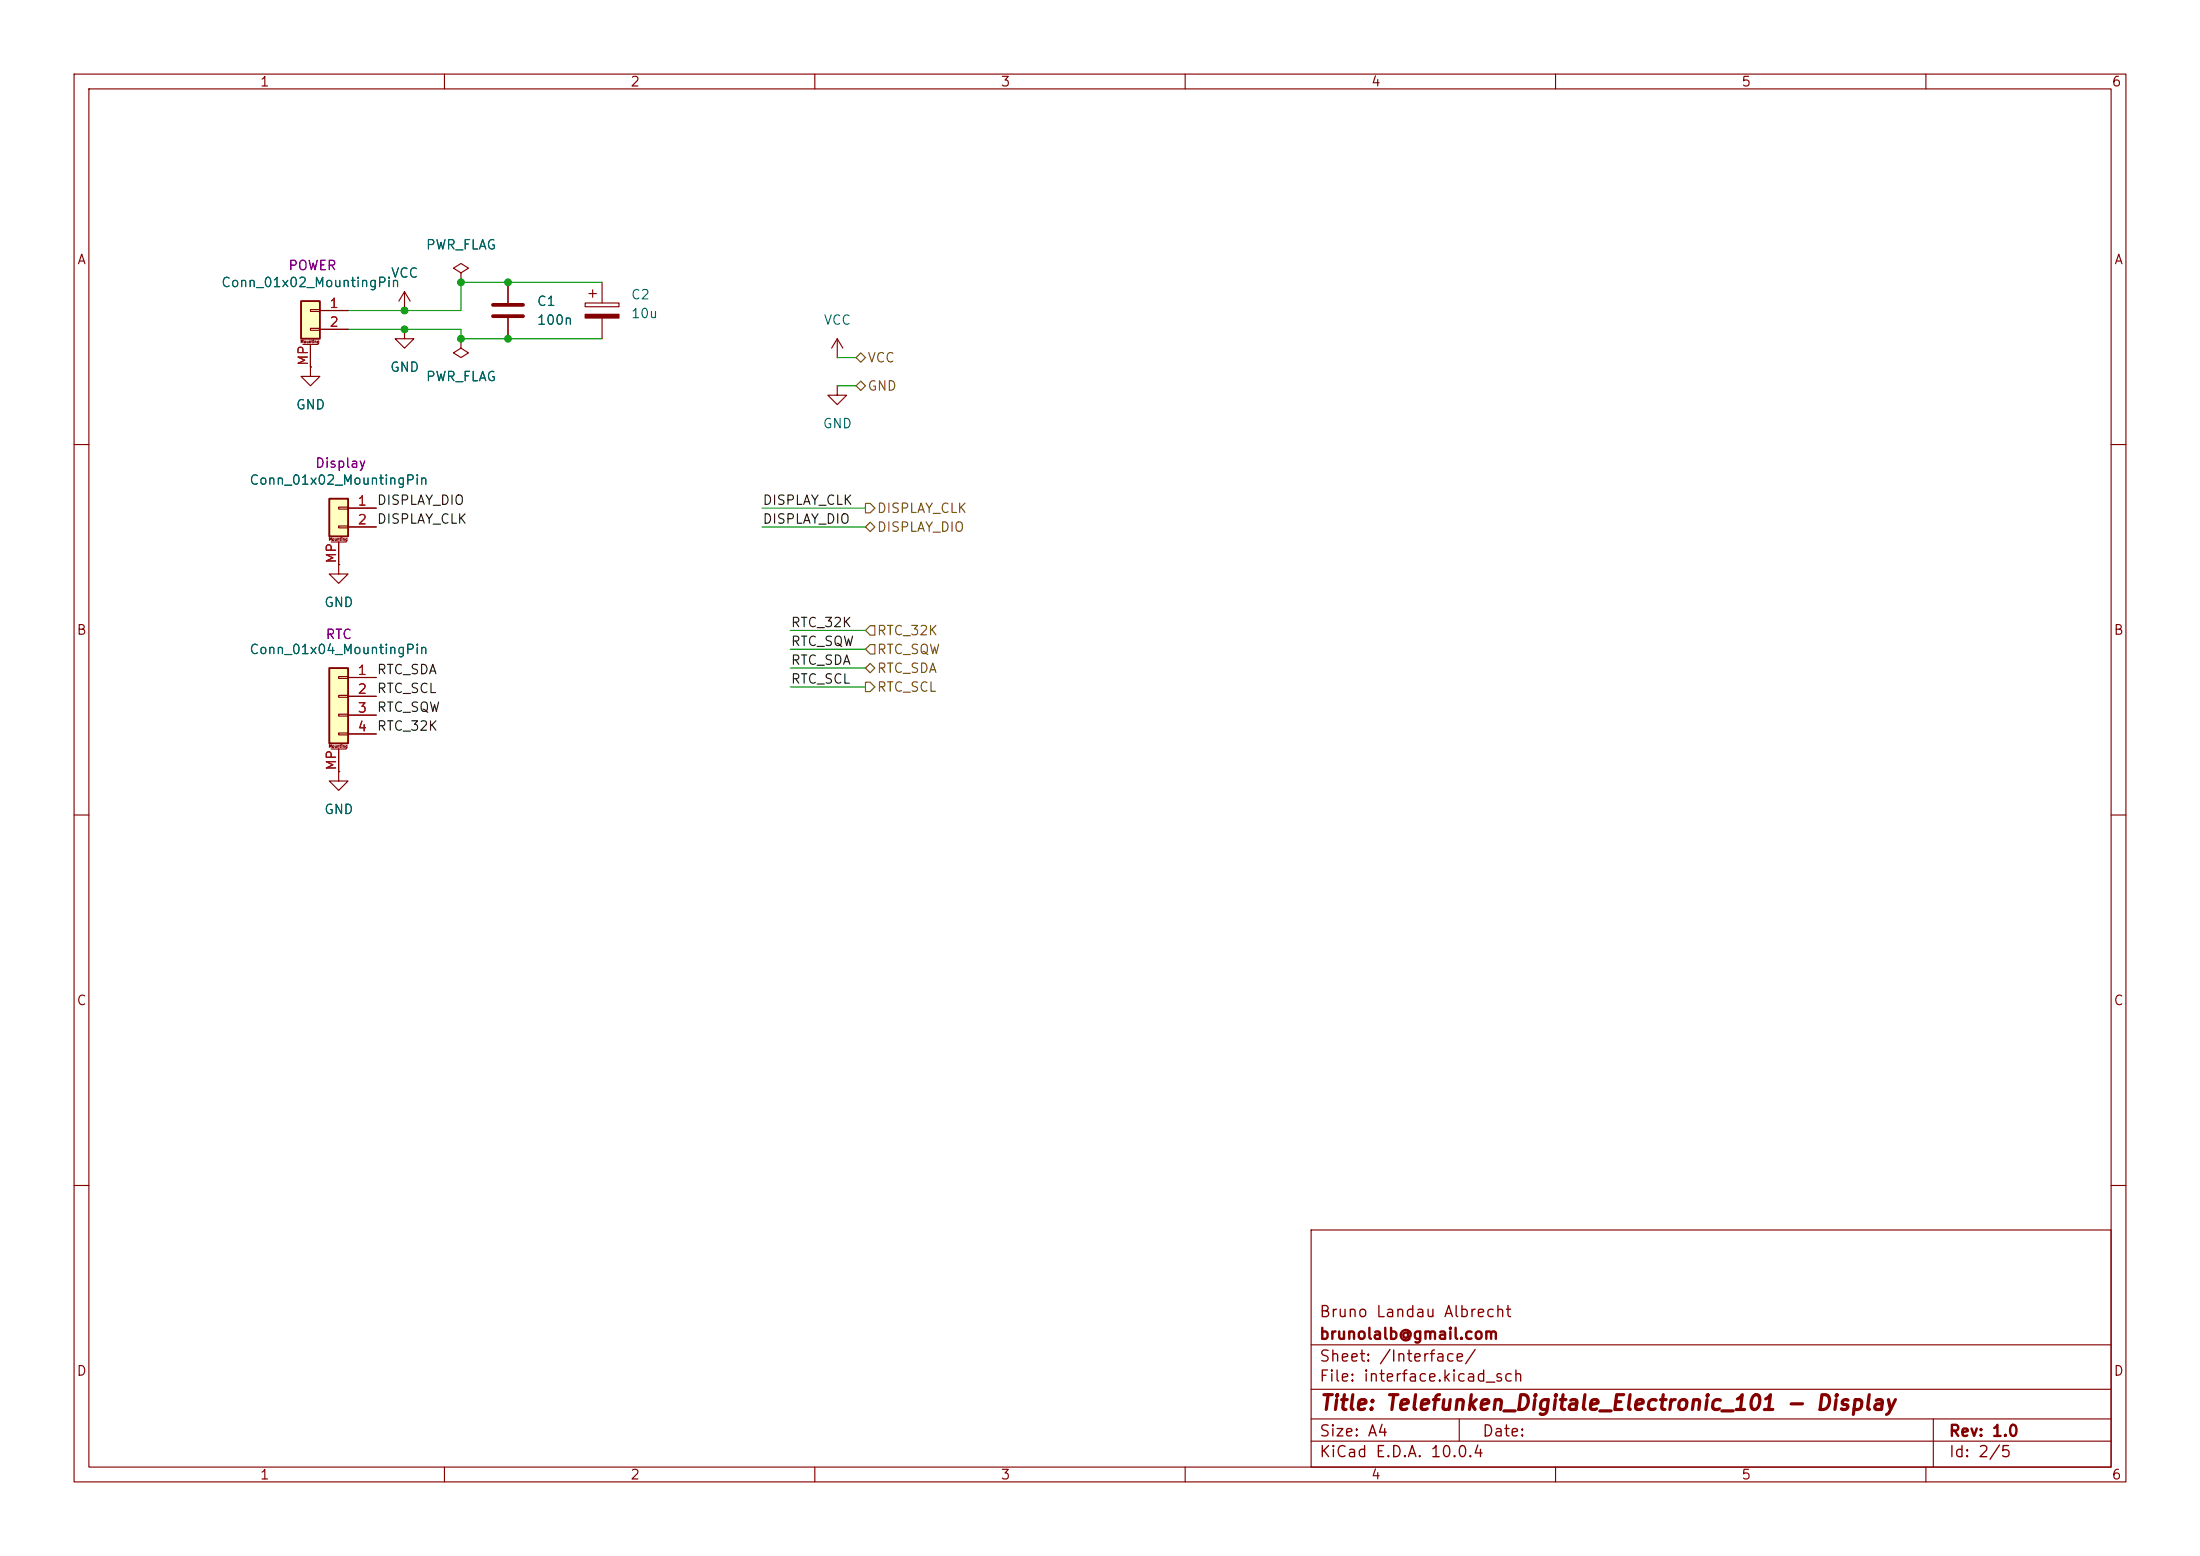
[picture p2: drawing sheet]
(kicad_sch
 (version 20260306)
 (generator "eeschema")
 (generator_version "10.0")
 (paper "A4")
 (title_block
  (title "Telefunken_Digitale_Electronic_101 - Display")
  (rev "1.0")
  (company "brunolalb@gmail.com")
  (comment 1 "Bruno Landau Albrecht"))
 (lib_symbols
  (symbol "Connector_Generic_MountingPin:Conn_01x02_MountingPin"
   (pin_names
    (offset 1.016) (hide yes)) (exclude_from_sim no) (in_bom yes) (on_board yes)
   (in_pos_files yes)
   (duplicate_pin_numbers_are_jumpers no)
   (property "Reference" "J" (at 0 2.54 0) (show_name no) (do_not_autoplace no) (effects (font (size 1.27 1.27))))
   (property "Value" "Conn_01x02_MountingPin" (at 1.27 -5.08 0) (show_name no) (do_not_autoplace no) (effects (font (size 1.27 1.27)) (justify left)))
   (property "Footprint" "" (at 0 0 0) (show_name no) (do_not_autoplace no) (hide yes) (effects (font (size 1.27 1.27))))
   (property "Datasheet" "" (at 0 0 0) (show_name no) (do_not_autoplace no) (hide yes) (effects (font (size 1.27 1.27))))
   (property "Description" "Generic connectable mounting pin connector, single row, 01x02, script generated (kicad-library-utils/schlib/autogen/connector/)" (at 0 0 0) (show_name no) (do_not_autoplace no) (hide yes) (effects (font (size 1.27 1.27))))
   (symbol "Conn_01x02_MountingPin_1_1"
    (rectangle (start -1.27 1.27) (end 1.27 -3.81) (stroke (width 0.254) (type default)) (fill (type background)))
    (rectangle (start -1.27 0.127) (end 0 -0.127) (stroke (width 0.1524) (type default)) (fill (type none)))
    (rectangle (start -1.27 -2.413) (end 0 -2.667) (stroke (width 0.1524) (type default)) (fill (type none)))
    (polyline (pts (xy -1.016 -4.572) (xy 1.016 -4.572)) (stroke (width 0.1524) (type default)) (fill (type none)))
    (text "Mounting" (at 0 -4.191 0) (effects (font (size 0.381 0.381))))
    (pin passive line (at -5.08 0 0) (length 3.81) (name "Pin_1" (effects (font (size 1.27 1.27)))) (number "1" (effects (font (size 1.27 1.27)))))
    (pin passive line (at -5.08 -2.54 0) (length 3.81) (name "Pin_2" (effects (font (size 1.27 1.27)))) (number "2" (effects (font (size 1.27 1.27)))))
    (pin passive line (at 0 -7.62 90) (length 3.048) (name "MountPin" (effects (font (size 1.27 1.27)))) (number "MP" (effects (font (size 1.27 1.27))))))
   (embedded_fonts no))
  (symbol "Connector_Generic_MountingPin:Conn_01x04_MountingPin"
   (pin_names
    (offset 1.016) (hide yes)) (exclude_from_sim no) (in_bom yes) (on_board yes)
   (in_pos_files yes)
   (duplicate_pin_numbers_are_jumpers no)
   (property "Reference" "J" (at 0 5.08 0) (show_name no) (do_not_autoplace no) (effects (font (size 1.27 1.27))))
   (property "Value" "Conn_01x04_MountingPin" (at 1.27 -7.62 0) (show_name no) (do_not_autoplace no) (effects (font (size 1.27 1.27)) (justify left)))
   (property "Footprint" "" (at 0 0 0) (show_name no) (do_not_autoplace no) (hide yes) (effects (font (size 1.27 1.27))))
   (property "Datasheet" "" (at 0 0 0) (show_name no) (do_not_autoplace no) (hide yes) (effects (font (size 1.27 1.27))))
   (property "Description" "Generic connectable mounting pin connector, single row, 01x04, script generated (kicad-library-utils/schlib/autogen/connector/)" (at 0 0 0) (show_name no) (do_not_autoplace no) (hide yes) (effects (font (size 1.27 1.27))))
   (symbol "Conn_01x04_MountingPin_1_1"
    (rectangle (start -1.27 3.81) (end 1.27 -6.35) (stroke (width 0.254) (type default)) (fill (type background)))
    (rectangle (start -1.27 2.667) (end 0 2.413) (stroke (width 0.1524) (type default)) (fill (type none)))
    (rectangle (start -1.27 0.127) (end 0 -0.127) (stroke (width 0.1524) (type default)) (fill (type none)))
    (rectangle (start -1.27 -2.413) (end 0 -2.667) (stroke (width 0.1524) (type default)) (fill (type none)))
    (rectangle (start -1.27 -4.953) (end 0 -5.207) (stroke (width 0.1524) (type default)) (fill (type none)))
    (polyline (pts (xy -1.016 -7.112) (xy 1.016 -7.112)) (stroke (width 0.1524) (type default)) (fill (type none)))
    (text "Mounting" (at 0 -6.731 0) (effects (font (size 0.381 0.381))))
    (pin passive line (at -5.08 2.54 0) (length 3.81) (name "Pin_1" (effects (font (size 1.27 1.27)))) (number "1" (effects (font (size 1.27 1.27)))))
    (pin passive line (at -5.08 0 0) (length 3.81) (name "Pin_2" (effects (font (size 1.27 1.27)))) (number "2" (effects (font (size 1.27 1.27)))))
    (pin passive line (at -5.08 -2.54 0) (length 3.81) (name "Pin_3" (effects (font (size 1.27 1.27)))) (number "3" (effects (font (size 1.27 1.27)))))
    (pin passive line (at -5.08 -5.08 0) (length 3.81) (name "Pin_4" (effects (font (size 1.27 1.27)))) (number "4" (effects (font (size 1.27 1.27)))))
    (pin passive line (at 0 -10.16 90) (length 3.048) (name "MountPin" (effects (font (size 1.27 1.27)))) (number "MP" (effects (font (size 1.27 1.27))))))
   (embedded_fonts no))
  (symbol "Device:C"
   (pin_numbers (hide yes))
   (pin_names
    (offset 0.254)) (exclude_from_sim no) (in_bom yes) (on_board yes)
   (in_pos_files yes)
   (duplicate_pin_numbers_are_jumpers no)
   (property "Reference" "C" (at 0.635 2.54 0) (show_name no) (do_not_autoplace no) (effects (font (size 1.27 1.27)) (justify left)))
   (property "Value" "C" (at 0.635 -2.54 0) (show_name no) (do_not_autoplace no) (effects (font (size 1.27 1.27)) (justify left)))
   (property "Footprint" "" (at 0.9652 -3.81 0) (show_name no) (do_not_autoplace no) (hide yes) (effects (font (size 1.27 1.27))))
   (property "Datasheet" "" (at 0 0 0) (show_name no) (do_not_autoplace no) (hide yes) (effects (font (size 1.27 1.27))))
   (property "Description" "Unpolarized capacitor" (at 0 0 0) (show_name no) (do_not_autoplace no) (hide yes) (effects (font (size 1.27 1.27))))
   (symbol "C_0_1"
    (polyline (pts (xy -2.032 0.762) (xy 2.032 0.762)) (stroke (width 0.508) (type default)) (fill (type none)))
    (polyline (pts (xy -2.032 -0.762) (xy 2.032 -0.762)) (stroke (width 0.508) (type default)) (fill (type none))))
   (symbol "C_1_1"
    (pin passive line (at 0 3.81 270) (length 2.794) (name "" (effects (font (size 1.27 1.27)))) (number "1" (effects (font (size 1.27 1.27)))))
    (pin passive line (at 0 -3.81 90) (length 2.794) (name "" (effects (font (size 1.27 1.27)))) (number "2" (effects (font (size 1.27 1.27))))))
   (embedded_fonts no))
  (symbol "Device:C_Polarized"
   (pin_numbers (hide yes))
   (pin_names
    (offset 0.254)) (exclude_from_sim no) (in_bom yes) (on_board yes)
   (in_pos_files yes)
   (duplicate_pin_numbers_are_jumpers no)
   (property "Reference" "C" (at 0.635 2.54 0) (show_name no) (do_not_autoplace no) (effects (font (size 1.27 1.27)) (justify left)))
   (property "Value" "C_Polarized" (at 0.635 -2.54 0) (show_name no) (do_not_autoplace no) (effects (font (size 1.27 1.27)) (justify left)))
   (property "Footprint" "" (at 0.9652 -3.81 0) (show_name no) (do_not_autoplace no) (hide yes) (effects (font (size 1.27 1.27))))
   (property "Datasheet" "" (at 0 0 0) (show_name no) (do_not_autoplace no) (hide yes) (effects (font (size 1.27 1.27))))
   (property "Description" "Polarized capacitor" (at 0 0 0) (show_name no) (do_not_autoplace no) (hide yes) (effects (font (size 1.27 1.27))))
   (symbol "C_Polarized_0_1"
    (rectangle (start -2.286 0.508) (end 2.286 1.016) (stroke (width 0) (type default)) (fill (type none)))
    (polyline (pts (xy -1.778 2.286) (xy -0.762 2.286)) (stroke (width 0) (type default)) (fill (type none)))
    (polyline (pts (xy -1.27 2.794) (xy -1.27 1.778)) (stroke (width 0) (type default)) (fill (type none)))
    (rectangle (start 2.286 -0.508) (end -2.286 -1.016) (stroke (width 0) (type default)) (fill (type outline))))
   (symbol "C_Polarized_1_1"
    (pin passive line (at 0 3.81 270) (length 2.794) (name "" (effects (font (size 1.27 1.27)))) (number "1" (effects (font (size 1.27 1.27)))))
    (pin passive line (at 0 -3.81 90) (length 2.794) (name "" (effects (font (size 1.27 1.27)))) (number "2" (effects (font (size 1.27 1.27))))))
   (embedded_fonts no))
  (symbol "power:GND"
   (power global)
   (pin_numbers (hide yes))
   (pin_names
    (offset 0) (hide yes)) (exclude_from_sim no) (in_bom yes) (on_board yes)
   (in_pos_files yes)
   (duplicate_pin_numbers_are_jumpers no)
   (property "Reference" "#PWR" (at 0 -6.35 0) (show_name no) (do_not_autoplace no) (hide yes) (effects (font (size 1.27 1.27))))
   (property "Value" "GND" (at 0 -3.81 0) (show_name no) (do_not_autoplace no) (effects (font (size 1.27 1.27))))
   (property "Footprint" "" (at 0 0 0) (show_name no) (do_not_autoplace no) (hide yes) (effects (font (size 1.27 1.27))))
   (property "Datasheet" "" (at 0 0 0) (show_name no) (do_not_autoplace no) (hide yes) (effects (font (size 1.27 1.27))))
   (property "Description" "Power symbol creates a global label with name \"GND\" , ground" (at 0 0 0) (show_name no) (do_not_autoplace no) (hide yes) (effects (font (size 1.27 1.27))))
   (symbol "GND_0_1"
    (polyline (pts (xy 0 0) (xy 0 -1.27) (xy 1.27 -1.27) (xy 0 -2.54) (xy -1.27 -1.27) (xy 0 -1.27)) (stroke (width 0) (type default)) (fill (type none))))
   (symbol "GND_1_1"
    (pin power_in line (at 0 0 270) (length 0) (name "" (effects (font (size 1.27 1.27)))) (number "1" (effects (font (size 1.27 1.27))))))
   (embedded_fonts no))
  (symbol "power:PWR_FLAG"
   (power global)
   (pin_numbers (hide yes))
   (pin_names
    (offset 0) (hide yes)) (exclude_from_sim no) (in_bom yes) (on_board yes)
   (in_pos_files yes)
   (duplicate_pin_numbers_are_jumpers no)
   (property "Reference" "#FLG" (at 0 1.905 0) (show_name no) (do_not_autoplace no) (hide yes) (effects (font (size 1.27 1.27))))
   (property "Value" "PWR_FLAG" (at 0 3.81 0) (show_name no) (do_not_autoplace no) (effects (font (size 1.27 1.27))))
   (property "Footprint" "" (at 0 0 0) (show_name no) (do_not_autoplace no) (hide yes) (effects (font (size 1.27 1.27))))
   (property "Datasheet" "" (at 0 0 0) (show_name no) (do_not_autoplace no) (hide yes) (effects (font (size 1.27 1.27))))
   (property "Description" "Special symbol for telling ERC where power comes from" (at 0 0 0) (show_name no) (do_not_autoplace no) (hide yes) (effects (font (size 1.27 1.27))))
   (symbol "PWR_FLAG_0_0"
    (pin power_out line (at 0 0 90) (length 0) (name "" (effects (font (size 1.27 1.27)))) (number "1" (effects (font (size 1.27 1.27))))))
   (symbol "PWR_FLAG_0_1"
    (polyline (pts (xy 0 0) (xy 0 1.27) (xy -1.016 1.905) (xy 0 2.54) (xy 1.016 1.905) (xy 0 1.27)) (stroke (width 0) (type default)) (fill (type none))))
   (embedded_fonts no))
  (symbol "power:VCC"
   (power global)
   (pin_numbers (hide yes))
   (pin_names
    (offset 0) (hide yes)) (exclude_from_sim no) (in_bom yes) (on_board yes)
   (in_pos_files yes)
   (duplicate_pin_numbers_are_jumpers no)
   (property "Reference" "#PWR" (at 0 -3.81 0) (show_name no) (do_not_autoplace no) (hide yes) (effects (font (size 1.27 1.27))))
   (property "Value" "VCC" (at 0 3.556 0) (show_name no) (do_not_autoplace no) (effects (font (size 1.27 1.27))))
   (property "Footprint" "" (at 0 0 0) (show_name no) (do_not_autoplace no) (hide yes) (effects (font (size 1.27 1.27))))
   (property "Datasheet" "" (at 0 0 0) (show_name no) (do_not_autoplace no) (hide yes) (effects (font (size 1.27 1.27))))
   (property "Description" "Power symbol creates a global label with name \"VCC\"" (at 0 0 0) (show_name no) (do_not_autoplace no) (hide yes) (effects (font (size 1.27 1.27))))
   (symbol "VCC_0_1"
    (polyline (pts (xy -0.762 1.27) (xy 0 2.54)) (stroke (width 0) (type default)) (fill (type none)))
    (polyline (pts (xy 0 2.54) (xy 0.762 1.27)) (stroke (width 0) (type default)) (fill (type none)))
    (polyline (pts (xy 0 0) (xy 0 2.54)) (stroke (width 0) (type default)) (fill (type none))))
   (symbol "VCC_1_1"
    (pin power_in line (at 0 0 90) (length 0) (name "" (effects (font (size 1.27 1.27)))) (number "1" (effects (font (size 1.27 1.27))))))
   (embedded_fonts no)))
 (junction
  (at 62.23 45.72)
  (diameter 0)
  (color 0 0 0 0))
 (junction
  (at 62.23 38.1)
  (diameter 0)
  (color 0 0 0 0))
 (junction
  (at 54.61 41.91)
  (diameter 0)
  (color 0 0 0 0))
 (junction
  (at 68.58 45.72)
  (diameter 0)
  (color 0 0 0 0))
 (junction
  (at 54.61 44.45)
  (diameter 0)
  (color 0 0 0 0))
 (junction
  (at 68.58 38.1)
  (diameter 0)
  (color 0 0 0 0))
 (wire
  (pts (xy 54.61 44.45) (xy 62.23 44.45))
  (stroke (width 0) (type default)))
 (wire
  (pts (xy 62.23 38.1) (xy 62.23 41.91))
  (stroke (width 0) (type default)))
 (wire
  (pts (xy 62.23 44.45) (xy 62.23 45.72))
  (stroke (width 0) (type default)))
 (wire
  (pts (xy 68.58 38.1) (xy 62.23 38.1))
  (stroke (width 0) (type default)))
 (wire
  (pts (xy 106.68 90.17) (xy 116.84 90.17))
  (stroke (width 0) (type default)))
 (wire
  (pts (xy 68.58 45.72) (xy 81.28 45.72))
  (stroke (width 0) (type default)))
 (wire
  (pts (xy 102.87 71.12) (xy 116.84 71.12))
  (stroke (width 0) (type default)))
 (wire
  (pts (xy 102.87 68.58) (xy 116.84 68.58))
  (stroke (width 0) (type default)))
 (wire
  (pts (xy 81.28 38.1) (xy 68.58 38.1))
  (stroke (width 0) (type default)))
 (wire
  (pts (xy 106.68 92.71) (xy 116.84 92.71))
  (stroke (width 0) (type default)))
 (wire
  (pts (xy 46.99 44.45) (xy 54.61 44.45))
  (stroke (width 0) (type default)))
 (wire
  (pts (xy 106.68 85.09) (xy 116.84 85.09))
  (stroke (width 0) (type default)))
 (wire
  (pts (xy 62.23 41.91) (xy 54.61 41.91))
  (stroke (width 0) (type default)))
 (wire
  (pts (xy 62.23 45.72) (xy 68.58 45.72))
  (stroke (width 0) (type default)))
 (wire
  (pts (xy 106.68 87.63) (xy 116.84 87.63))
  (stroke (width 0) (type default)))
 (wire
  (pts (xy 46.99 41.91) (xy 54.61 41.91))
  (stroke (width 0) (type default)))
 (wire
  (pts (xy 113.03 48.26) (xy 115.57 48.26))
  (stroke (width 0) (type default)))
 (wire
  (pts (xy 113.03 52.07) (xy 115.57 52.07))
  (stroke (width 0) (type default)))
 (label "RTC_32K"
  (at 50.8 99.06 0)
  (effects (font (size 1.27 1.27)) (justify left bottom)))
 (label "RTC_SCL"
  (at 50.8 93.98 0)
  (effects (font (size 1.27 1.27)) (justify left bottom)))
 (label "RTC_32K"
  (at 106.68 85.09 0)
  (effects (font (size 1.27 1.27)) (justify left bottom)))
 (label "DISPLAY_CLK"
  (at 50.8 71.12 0)
  (effects (font (size 1.27 1.27)) (justify left bottom)))
 (label "RTC_SQW"
  (at 106.68 87.63 0)
  (effects (font (size 1.27 1.27)) (justify left bottom)))
 (label "RTC_SDA"
  (at 50.8 91.44 0)
  (effects (font (size 1.27 1.27)) (justify left bottom)))
 (label "DISPLAY_CLK"
  (at 102.87 68.58 0)
  (effects (font (size 1.27 1.27)) (justify left bottom)))
 (label "RTC_SCL"
  (at 106.68 92.71 0)
  (effects (font (size 1.27 1.27)) (justify left bottom)))
 (label "DISPLAY_DIO"
  (at 102.87 71.12 0)
  (effects (font (size 1.27 1.27)) (justify left bottom)))
 (label "DISPLAY_DIO"
  (at 50.8 68.58 0)
  (effects (font (size 1.27 1.27)) (justify left bottom)))
 (label "RTC_SQW"
  (at 50.8 96.52 0)
  (effects (font (size 1.27 1.27)) (justify left bottom)))
 (label "RTC_SDA"
  (at 106.68 90.17 0)
  (effects (font (size 1.27 1.27)) (justify left bottom)))
 (hierarchical_label "RTC_32K"
  (shape input)
  (at 116.84 85.09 0)
  (effects (font (size 1.27 1.27)) (justify left)))
 (hierarchical_label "RTC_SDA"
  (shape bidirectional)
  (at 116.84 90.17 0)
  (effects (font (size 1.27 1.27)) (justify left)))
 (hierarchical_label "RTC_SCL"
  (shape output)
  (at 116.84 92.71 0)
  (effects (font (size 1.27 1.27)) (justify left)))
 (hierarchical_label "RTC_SQW"
  (shape input)
  (at 116.84 87.63 0)
  (effects (font (size 1.27 1.27)) (justify left)))
 (hierarchical_label "VCC"
  (shape bidirectional)
  (at 115.57 48.26 0)
  (effects (font (size 1.27 1.27)) (justify left)))
 (hierarchical_label "DISPLAY_DIO"
  (shape bidirectional)
  (at 116.84 71.12 0)
  (effects (font (size 1.27 1.27)) (justify left)))
 (hierarchical_label "DISPLAY_CLK"
  (shape output)
  (at 116.84 68.58 0)
  (effects (font (size 1.27 1.27)) (justify left)))
 (hierarchical_label "GND"
  (shape bidirectional)
  (at 115.57 52.07 0)
  (effects (font (size 1.27 1.27)) (justify left)))
 (symbol
  (lib_id "Connector_Generic_MountingPin:Conn_01x04_MountingPin")
  (at 45.72 93.98 0)
  (mirror y)
  (unit 1)
  (body_style 1)
  (exclude_from_sim no)
  (in_bom yes)
  (on_board yes)
  (in_pos_files yes)
  (dnp no)
  (property "Reference" "J3" (at 45.72 85.09 0) (hide yes) (show_name no) (do_not_autoplace no) (effects (font (size 1.27 1.27))))
  (property "Value" "Conn_01x04_MountingPin" (at 45.72 87.63 0) (show_name no) (do_not_autoplace no) (effects (font (size 1.27 1.27))))
  (property "Footprint" "Connector_Molex:Molex_PicoBlade_53261-0471_1x04-1MP_P1.25mm_Horizontal" (at 45.72 93.98 0) (hide yes) (show_name no) (do_not_autoplace no) (effects (font (size 1.27 1.27))))
  (property "Datasheet" "" (at 45.72 93.98 0) (hide yes) (show_name no) (do_not_autoplace no) (effects (font (size 1.27 1.27))))
  (property "Description" "Generic connectable mounting pin connector, single row, 01x04, script generated (kicad-library-utils/schlib/autogen/connector/)" (at 45.72 93.98 0) (hide yes) (show_name no) (do_not_autoplace no) (effects (font (size 1.27 1.27))))
  (property "Name" "RTC" (at 45.72 85.598 0) (show_name no) (do_not_autoplace no) (effects (font (size 1.27 1.27))))
  (pin "3")
  (pin "1")
  (pin "4")
  (pin "MP")
  (pin "2"))
 (symbol
  (lib_id "power:VCC")
  (at 54.61 41.91 0)
  (unit 1)
  (body_style 1)
  (exclude_from_sim no)
  (in_bom yes)
  (on_board yes)
  (in_pos_files yes)
  (dnp no)
  (fields_autoplaced yes)
  (property "Reference" "#PWR03" (at 54.61 45.72 0) (hide yes) (show_name no) (do_not_autoplace no) (effects (font (size 1.27 1.27))))
  (property "Value" "VCC" (at 54.61 36.83 0) (show_name no) (do_not_autoplace no) (effects (font (size 1.27 1.27))))
  (property "Footprint" "" (at 54.61 41.91 0) (hide yes) (show_name no) (do_not_autoplace no) (effects (font (size 1.27 1.27))))
  (property "Datasheet" "" (at 54.61 41.91 0) (hide yes) (show_name no) (do_not_autoplace no) (effects (font (size 1.27 1.27))))
  (property "Description" "Power symbol creates a global label with name \"VCC\"" (at 54.61 41.91 0) (hide yes) (show_name no) (do_not_autoplace no) (effects (font (size 1.27 1.27))))
  (pin "1"))
 (symbol
  (lib_id "power:GND")
  (at 54.61 44.45 0)
  (unit 1)
  (body_style 1)
  (exclude_from_sim no)
  (in_bom yes)
  (on_board yes)
  (in_pos_files yes)
  (dnp no)
  (fields_autoplaced yes)
  (property "Reference" "#PWR04" (at 54.61 50.8 0) (hide yes) (show_name no) (do_not_autoplace no) (effects (font (size 1.27 1.27))))
  (property "Value" "GND" (at 54.61 49.53 0) (show_name no) (do_not_autoplace no) (effects (font (size 1.27 1.27))))
  (property "Footprint" "" (at 54.61 44.45 0) (hide yes) (show_name no) (do_not_autoplace no) (effects (font (size 1.27 1.27))))
  (property "Datasheet" "" (at 54.61 44.45 0) (hide yes) (show_name no) (do_not_autoplace no) (effects (font (size 1.27 1.27))))
  (property "Description" "Power symbol creates a global label with name \"GND\" , ground" (at 54.61 44.45 0) (hide yes) (show_name no) (do_not_autoplace no) (effects (font (size 1.27 1.27))))
  (pin "1"))
 (symbol
  (lib_id "Connector_Generic_MountingPin:Conn_01x02_MountingPin")
  (at 45.72 68.58 0)
  (mirror y)
  (unit 1)
  (body_style 1)
  (exclude_from_sim no)
  (in_bom yes)
  (on_board yes)
  (in_pos_files yes)
  (dnp no)
  (property "Reference" "J2" (at 45.72 62.23 0) (hide yes) (show_name no) (do_not_autoplace no) (effects (font (size 1.27 1.27))))
  (property "Value" "Conn_01x02_MountingPin" (at 45.72 64.77 0) (show_name no) (do_not_autoplace no) (effects (font (size 1.27 1.27))))
  (property "Footprint" "Connector_Molex:Molex_PicoBlade_53261-0271_1x02-1MP_P1.25mm_Horizontal" (at 45.72 68.58 0) (hide yes) (show_name no) (do_not_autoplace no) (effects (font (size 1.27 1.27))))
  (property "Datasheet" "" (at 45.72 68.58 0) (hide yes) (show_name no) (do_not_autoplace no) (effects (font (size 1.27 1.27))))
  (property "Description" "Generic connectable mounting pin connector, single row, 01x02, script generated (kicad-library-utils/schlib/autogen/connector/)" (at 45.72 68.58 0) (hide yes) (show_name no) (do_not_autoplace no) (effects (font (size 1.27 1.27))))
  (property "Name" "Display" (at 45.974 62.484 0) (show_name no) (do_not_autoplace no) (effects (font (size 1.27 1.27))))
  (pin "1")
  (pin "2")
  (pin "MP"))
 (symbol
  (lib_id "power:PWR_FLAG")
  (at 62.23 38.1 0)
  (unit 1)
  (body_style 1)
  (exclude_from_sim no)
  (in_bom yes)
  (on_board yes)
  (in_pos_files yes)
  (dnp no)
  (fields_autoplaced yes)
  (property "Reference" "#FLG01" (at 62.23 36.195 0) (hide yes) (show_name no) (do_not_autoplace no) (effects (font (size 1.27 1.27))))
  (property "Value" "PWR_FLAG" (at 62.23 33.02 0) (show_name no) (do_not_autoplace no) (effects (font (size 1.27 1.27))))
  (property "Footprint" "" (at 62.23 38.1 0) (hide yes) (show_name no) (do_not_autoplace no) (effects (font (size 1.27 1.27))))
  (property "Datasheet" "" (at 62.23 38.1 0) (hide yes) (show_name no) (do_not_autoplace no) (effects (font (size 1.27 1.27))))
  (property "Description" "Special symbol for telling ERC where power comes from" (at 62.23 38.1 0) (hide yes) (show_name no) (do_not_autoplace no) (effects (font (size 1.27 1.27))))
  (pin "1"))
 (symbol
  (lib_id "Connector_Generic_MountingPin:Conn_01x02_MountingPin")
  (at 41.91 41.91 0)
  (mirror y)
  (unit 1)
  (body_style 1)
  (exclude_from_sim no)
  (in_bom yes)
  (on_board yes)
  (in_pos_files yes)
  (dnp no)
  (property "Reference" "J1" (at 41.91 35.56 0) (hide yes) (show_name no) (do_not_autoplace no) (effects (font (size 1.27 1.27))))
  (property "Value" "Conn_01x02_MountingPin" (at 41.91 38.1 0) (show_name no) (do_not_autoplace no) (effects (font (size 1.27 1.27))))
  (property "Footprint" "RadioWecker:JST_S2B-XH-SM4-TB" (at 41.91 41.91 0) (hide yes) (show_name no) (do_not_autoplace no) (effects (font (size 1.27 1.27))))
  (property "Datasheet" "" (at 41.91 41.91 0) (hide yes) (show_name no) (do_not_autoplace no) (effects (font (size 1.27 1.27))))
  (property "Description" "Generic connectable mounting pin connector, single row, 01x02, script generated (kicad-library-utils/schlib/autogen/connector/)" (at 41.91 41.91 0) (hide yes) (show_name no) (do_not_autoplace no) (effects (font (size 1.27 1.27))))
  (property "Name" "POWER" (at 42.164 35.814 0) (show_name no) (do_not_autoplace no) (effects (font (size 1.27 1.27))))
  (pin "1")
  (pin "2")
  (pin "MP"))
 (symbol
  (lib_id "power:GND")
  (at 41.91 49.53 0)
  (unit 1)
  (body_style 1)
  (exclude_from_sim no)
  (in_bom yes)
  (on_board yes)
  (in_pos_files yes)
  (dnp no)
  (fields_autoplaced yes)
  (property "Reference" "#PWR023" (at 41.91 55.88 0) (hide yes) (show_name no) (do_not_autoplace no) (effects (font (size 1.27 1.27))))
  (property "Value" "GND" (at 41.91 54.61 0) (show_name no) (do_not_autoplace no) (effects (font (size 1.27 1.27))))
  (property "Footprint" "" (at 41.91 49.53 0) (hide yes) (show_name no) (do_not_autoplace no) (effects (font (size 1.27 1.27))))
  (property "Datasheet" "" (at 41.91 49.53 0) (hide yes) (show_name no) (do_not_autoplace no) (effects (font (size 1.27 1.27))))
  (property "Description" "Power symbol creates a global label with name \"GND\" , ground" (at 41.91 49.53 0) (hide yes) (show_name no) (do_not_autoplace no) (effects (font (size 1.27 1.27))))
  (pin "1"))
 (symbol
  (lib_id "power:GND")
  (at 45.72 104.14 0)
  (unit 1)
  (body_style 1)
  (exclude_from_sim no)
  (in_bom yes)
  (on_board yes)
  (in_pos_files yes)
  (dnp no)
  (fields_autoplaced yes)
  (property "Reference" "#PWR02" (at 45.72 110.49 0) (hide yes) (show_name no) (do_not_autoplace no) (effects (font (size 1.27 1.27))))
  (property "Value" "GND" (at 45.72 109.22 0) (show_name no) (do_not_autoplace no) (effects (font (size 1.27 1.27))))
  (property "Footprint" "" (at 45.72 104.14 0) (hide yes) (show_name no) (do_not_autoplace no) (effects (font (size 1.27 1.27))))
  (property "Datasheet" "" (at 45.72 104.14 0) (hide yes) (show_name no) (do_not_autoplace no) (effects (font (size 1.27 1.27))))
  (property "Description" "Power symbol creates a global label with name \"GND\" , ground" (at 45.72 104.14 0) (hide yes) (show_name no) (do_not_autoplace no) (effects (font (size 1.27 1.27))))
  (pin "1"))
 (symbol
  (lib_id "Device:C")
  (at 68.58 41.91 0)
  (unit 1)
  (body_style 1)
  (exclude_from_sim no)
  (in_bom yes)
  (on_board yes)
  (in_pos_files yes)
  (dnp no)
  (fields_autoplaced yes)
  (property "Reference" "C1" (at 72.39 40.6399 0) (show_name no) (do_not_autoplace no) (effects (font (size 1.27 1.27)) (justify left)))
  (property "Value" "100n" (at 72.39 43.1799 0) (show_name no) (do_not_autoplace no) (effects (font (size 1.27 1.27)) (justify left)))
  (property "Footprint" "Capacitor_SMD:C_0603_1608Metric_Pad1.08x0.95mm_HandSolder" (at 69.5452 45.72 0) (hide yes) (show_name no) (do_not_autoplace no) (effects (font (size 1.27 1.27))))
  (property "Datasheet" "" (at 68.58 41.91 0) (hide yes) (show_name no) (do_not_autoplace no) (effects (font (size 1.27 1.27))))
  (property "Description" "Unpolarized capacitor" (at 68.58 41.91 0) (hide yes) (show_name no) (do_not_autoplace no) (effects (font (size 1.27 1.27))))
  (pin "2")
  (pin "1"))
 (symbol
  (lib_id "power:VCC")
  (at 113.03 48.26 0)
  (unit 1)
  (body_style 1)
  (exclude_from_sim no)
  (in_bom yes)
  (on_board yes)
  (in_pos_files yes)
  (dnp no)
  (fields_autoplaced yes)
  (property "Reference" "#PWR06" (at 113.03 52.07 0) (hide yes) (show_name no) (do_not_autoplace no) (effects (font (size 1.27 1.27))))
  (property "Value" "VCC" (at 113.03 43.18 0) (show_name no) (do_not_autoplace no) (effects (font (size 1.27 1.27))))
  (property "Footprint" "" (at 113.03 48.26 0) (hide yes) (show_name no) (do_not_autoplace no) (effects (font (size 1.27 1.27))))
  (property "Datasheet" "" (at 113.03 48.26 0) (hide yes) (show_name no) (do_not_autoplace no) (effects (font (size 1.27 1.27))))
  (property "Description" "Power symbol creates a global label with name \"VCC\"" (at 113.03 48.26 0) (hide yes) (show_name no) (do_not_autoplace no) (effects (font (size 1.27 1.27))))
  (pin "1"))
 (symbol
  (lib_id "power:PWR_FLAG")
  (at 62.23 45.72 180)
  (unit 1)
  (body_style 1)
  (exclude_from_sim no)
  (in_bom yes)
  (on_board yes)
  (in_pos_files yes)
  (dnp no)
  (fields_autoplaced yes)
  (property "Reference" "#FLG02" (at 62.23 47.625 0) (hide yes) (show_name no) (do_not_autoplace no) (effects (font (size 1.27 1.27))))
  (property "Value" "PWR_FLAG" (at 62.23 50.8 0) (show_name no) (do_not_autoplace no) (effects (font (size 1.27 1.27))))
  (property "Footprint" "" (at 62.23 45.72 0) (hide yes) (show_name no) (do_not_autoplace no) (effects (font (size 1.27 1.27))))
  (property "Datasheet" "" (at 62.23 45.72 0) (hide yes) (show_name no) (do_not_autoplace no) (effects (font (size 1.27 1.27))))
  (property "Description" "Special symbol for telling ERC where power comes from" (at 62.23 45.72 0) (hide yes) (show_name no) (do_not_autoplace no) (effects (font (size 1.27 1.27))))
  (pin "1"))
 (symbol
  (lib_id "Device:C_Polarized")
  (at 81.28 41.91 0)
  (unit 1)
  (body_style 1)
  (exclude_from_sim no)
  (in_bom yes)
  (on_board yes)
  (in_pos_files yes)
  (dnp no)
  (fields_autoplaced yes)
  (property "Reference" "C2" (at 85.09 39.7509 0) (show_name no) (do_not_autoplace no) (effects (font (size 1.27 1.27)) (justify left)))
  (property "Value" "10u" (at 85.09 42.2909 0) (show_name no) (do_not_autoplace no) (effects (font (size 1.27 1.27)) (justify left)))
  (property "Footprint" "Capacitor_THT:CP_Radial_D4.0mm_P2.00mm" (at 82.2452 45.72 0) (hide yes) (show_name no) (do_not_autoplace no) (effects (font (size 1.27 1.27))))
  (property "Datasheet" "" (at 81.28 41.91 0) (hide yes) (show_name no) (do_not_autoplace no) (effects (font (size 1.27 1.27))))
  (property "Description" "Polarized capacitor" (at 81.28 41.91 0) (hide yes) (show_name no) (do_not_autoplace no) (effects (font (size 1.27 1.27))))
  (pin "2")
  (pin "1"))
 (symbol
  (lib_id "power:GND")
  (at 45.72 76.2 0)
  (unit 1)
  (body_style 1)
  (exclude_from_sim no)
  (in_bom yes)
  (on_board yes)
  (in_pos_files yes)
  (dnp no)
  (fields_autoplaced yes)
  (property "Reference" "#PWR01" (at 45.72 82.55 0) (hide yes) (show_name no) (do_not_autoplace no) (effects (font (size 1.27 1.27))))
  (property "Value" "GND" (at 45.72 81.28 0) (show_name no) (do_not_autoplace no) (effects (font (size 1.27 1.27))))
  (property "Footprint" "" (at 45.72 76.2 0) (hide yes) (show_name no) (do_not_autoplace no) (effects (font (size 1.27 1.27))))
  (property "Datasheet" "" (at 45.72 76.2 0) (hide yes) (show_name no) (do_not_autoplace no) (effects (font (size 1.27 1.27))))
  (property "Description" "Power symbol creates a global label with name \"GND\" , ground" (at 45.72 76.2 0) (hide yes) (show_name no) (do_not_autoplace no) (effects (font (size 1.27 1.27))))
  (pin "1"))
 (symbol
  (lib_id "power:GND")
  (at 113.03 52.07 0)
  (unit 1)
  (body_style 1)
  (exclude_from_sim no)
  (in_bom yes)
  (on_board yes)
  (in_pos_files yes)
  (dnp no)
  (fields_autoplaced yes)
  (property "Reference" "#PWR07" (at 113.03 58.42 0) (hide yes) (show_name no) (do_not_autoplace no) (effects (font (size 1.27 1.27))))
  (property "Value" "GND" (at 113.03 57.15 0) (show_name no) (do_not_autoplace no) (effects (font (size 1.27 1.27))))
  (property "Footprint" "" (at 113.03 52.07 0) (hide yes) (show_name no) (do_not_autoplace no) (effects (font (size 1.27 1.27))))
  (property "Datasheet" "" (at 113.03 52.07 0) (hide yes) (show_name no) (do_not_autoplace no) (effects (font (size 1.27 1.27))))
  (property "Description" "Power symbol creates a global label with name \"GND\" , ground" (at 113.03 52.07 0) (hide yes) (show_name no) (do_not_autoplace no) (effects (font (size 1.27 1.27))))
  (pin "1")))
